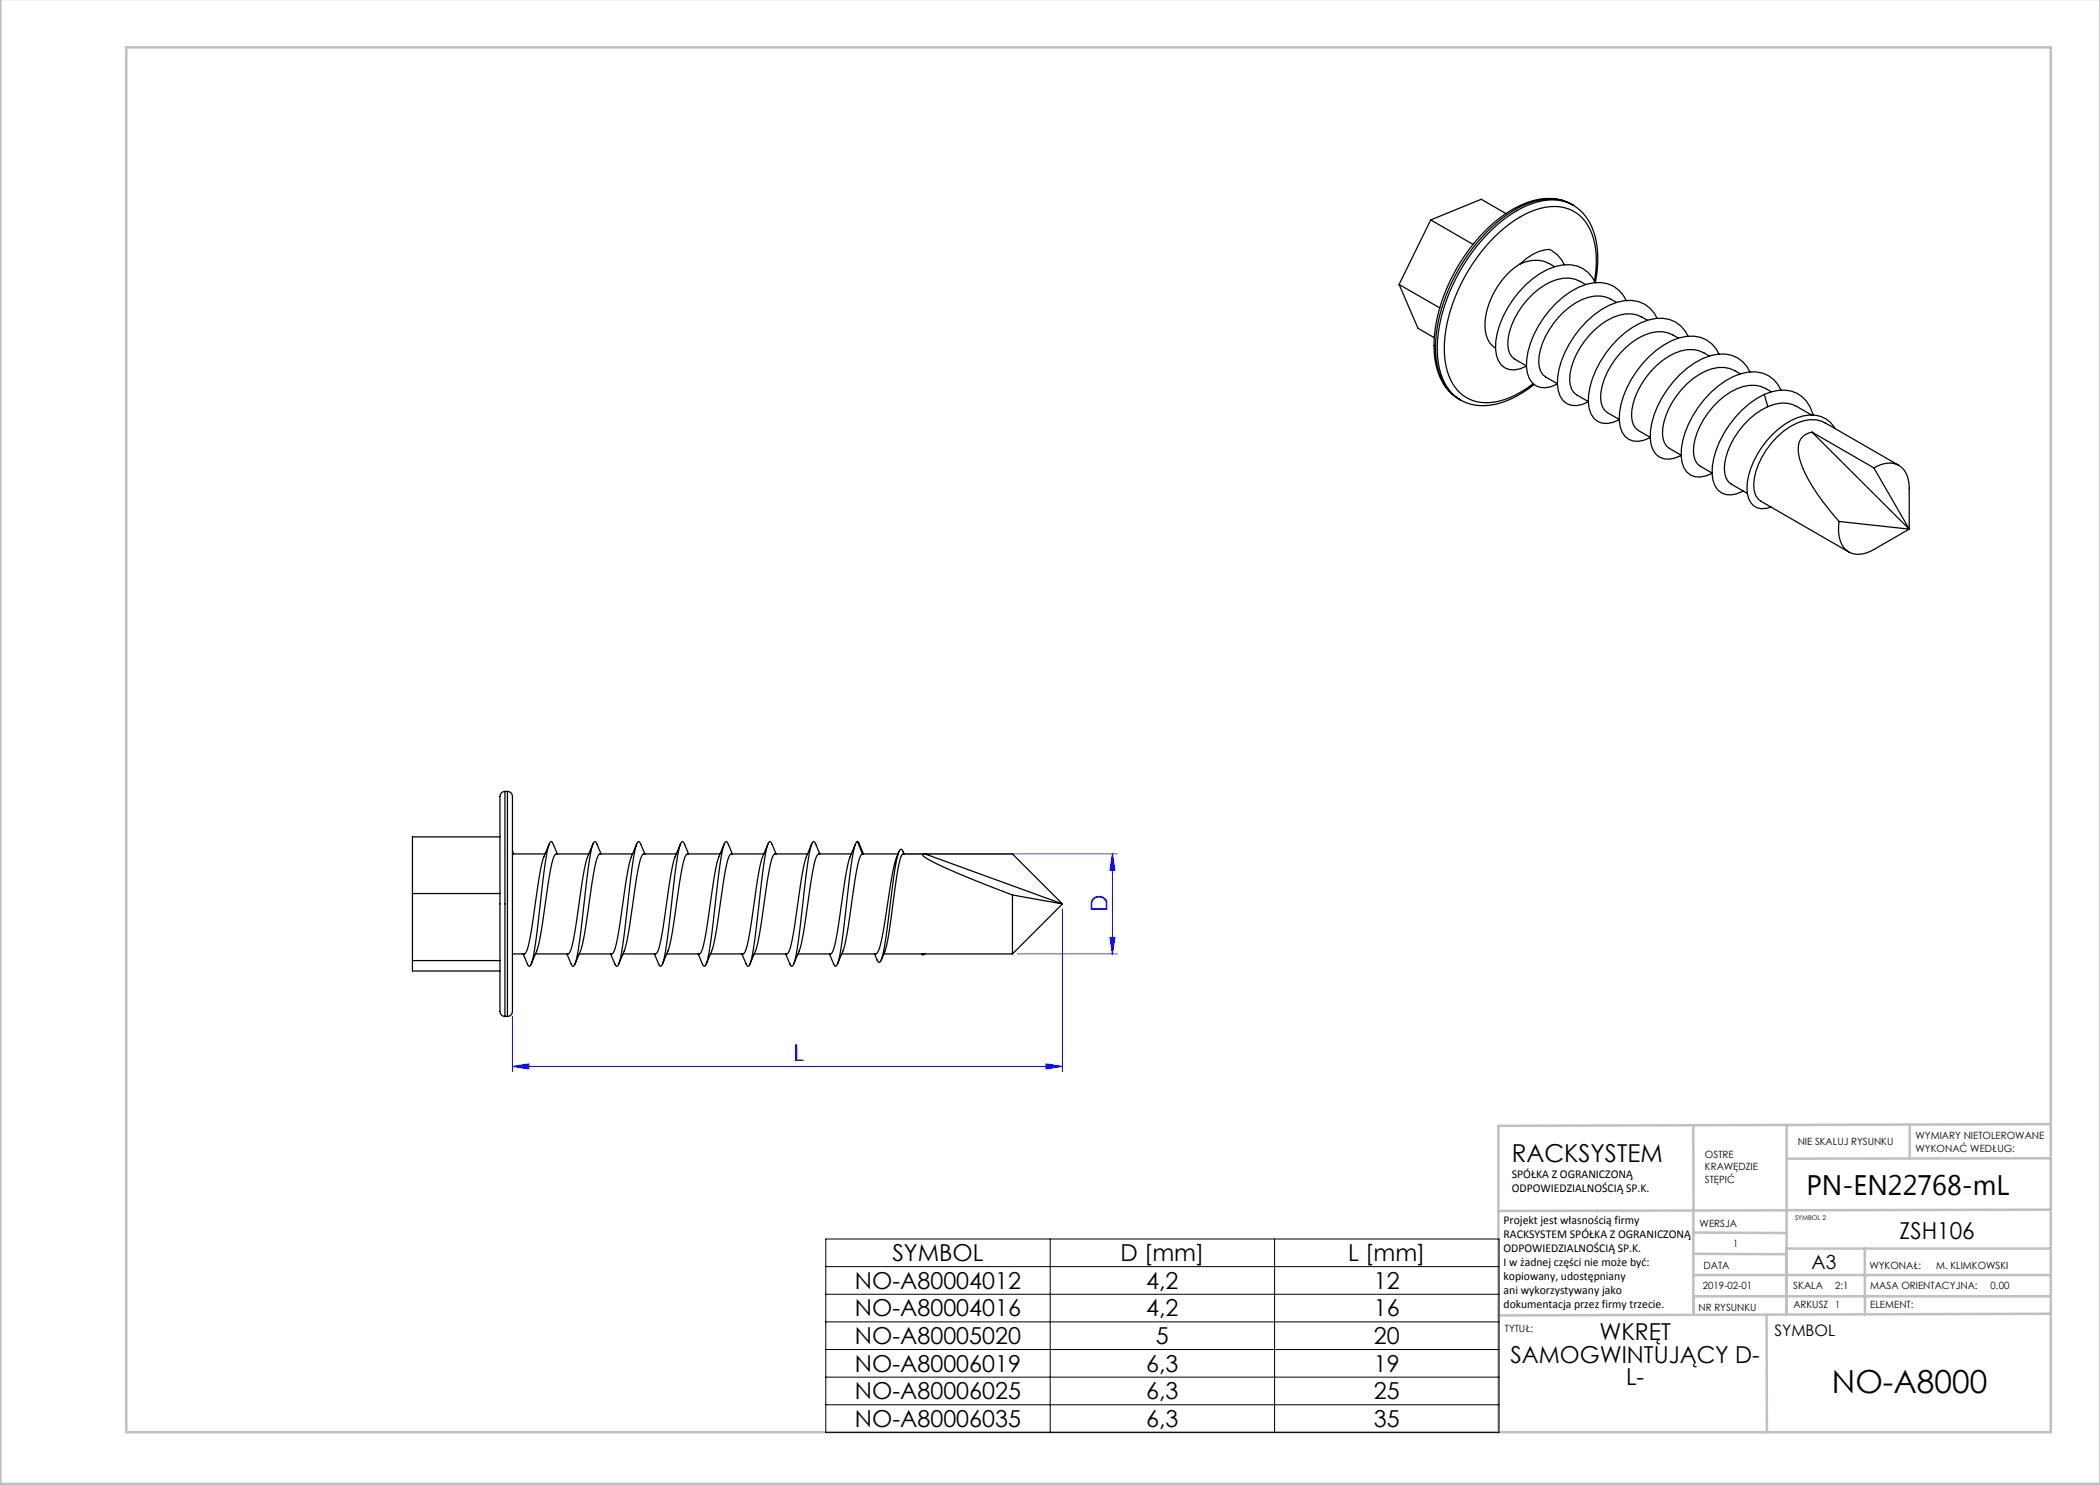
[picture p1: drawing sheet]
<svg xmlns="http://www.w3.org/2000/svg" width="420mm" height="297mm" viewBox="0 0 420 297" stroke-linecap="round" stroke-linejoin="round" font-family="sans-serif">
<path d="M180.9 170.8h42.6M222.5 170.8v20M222.5 170.8l.5 3.3h-1zM203.5 190.8h20M212.5 181.8v32.5M222 187.5h1l-.5 3.3zM102.5 213.3l3.3-.5v1zM102.5 203.3v11M102.5 213.3h110M209.2 212.8l3.3 .5-3.3 .5z" fill="none" stroke="#00f" stroke-width=".2"/>
<g fill="none" stroke="#c0c0c0" stroke-width=".5">
<path d="M.1 -.1v296.9h419.9M25.2 9.5h385v276.9h-385zM338.7 225.2v16.9M357.3 225v37.9M382 225.4v6.3M410.1 224.8l-110.4 .4v61.2M410.1 231.7h-52.8M338.7 259.3h71.5M338.7 255h71.5M338.7 250.8l18.6 .1M338.7 246.5l18.6 .1M338.7 242.1v20.9"/>
<path d="M373 249.7v13.2M410.1 241.9l-110.4 .3M410.2 249.7h-52.9v13.2M353.3 262.9l.1 23.5M410.2 262.7l-110.5 .4"/>
</g>
<path d="M165.2 247.8h134.6v38.7h-134.6zM165.2 253.3h134.6M165.2 258.9h134.6M210 247.8v38.7M254.9 247.8v38.7M165.2 264.4h134.6M165.2 269.9h134.6M165.2 275.4h134.6M165.2 281h134.6" fill="none" stroke="#000" stroke-width=".2"/>
<g fill="#00f">
<path d="M222 187.5h1l-.5 3.3zM222.5 170.8l.5 3.3h-1z"/>
<path d="M102.5 213.3l3.3-.5v1zM209.2 212.8l3.3 .5-3.3 .5z"/>
</g>
<g fill="none" stroke="#000" stroke-width=".25">
<path d="M279.8 56.9l8.2 4.7M279.8 56.9l3.8 8.8 3.3 1.8M286.1 44l8.5 4.9M286.1 44l-6.3 12.9M301.2 42.7l-5-2.8-10.1 4.1M304.1 52.8a15.3 15.3 0 0 0-7 13.3 4.3 4.3 0 0 0 2 3.5M304.1 52.8a6.4 6.4 0 0 1 6.8 .5M304.1 52.8a9.2 9.2 0 0 1 5.8-2.9 5.9 5.9 0 0 1 3 3.1M314.2 40.8a10.9 10.9 0 0 0-10.4 .4 32.7 32.7 0 0 0-14.6 16.8 24.6 24.6 0 0 0-1.7 16 9.6 9.6 0 0 0 4.3 5.8M314.2 40.8a9.8 9.8 0 0 0-8.6-.1 29.8 29.8 0 0 0-13.7 12.8 30.7 30.7 0 0 0-4.7 18.4 10 10 0 0 0 4.9 8.1h-.1M314.2 40.8l.4 .2M314.6 41a10.3 10.3 0 0 1 4.8 8l.1 3.5-.4 4a6.2 6.2 0 0 0-8-3.2 19 19 0 0 0-11.2 11.8 10.1 10.1 0 0 0-.2 7 3.3 3.3 0 0 0 4.3 1.7l1.3-.6-2.4-1.4a3.3 3.3 0 0 1-1.3-3 15.3 15.3 0 0 1 9.9-12.9 6.2 6.2 0 0 1 5.6 1"/>
<path d="M314.6 41a10.1 10.1 0 0 0-9.1 .1 31.1 31.1 0 0 0-14.3 14.6 29.3 29.3 0 0 0-3.5 16.9 9.8 9.8 0 0 0 4.3 7.4M318.9 56.2a16.9 16.9 0 0 0-1.3-11.1 8 8 0 0 0-9.4-3.5 23.9 23.9 0 0 0-12 8.9 33.3 33.3 0 0 0-7.3 19.2 11.6 11.6 0 0 0 3.4 9.1 8.7 8.7 0 0 0 8.7 1.1l3.1-1.4 2.5-1.8M306.8 76.9a16.7 16.7 0 0 1-11 4.2 8.5 8.5 0 0 1-3.8-1.2M323.3 60.5a6.4 6.4 0 0 0-6.9-.6 16 16 0 0 0-8.6 11.4 4.2 4.2 0 0 0 1.3 4.1l2.4 1.4M325.2 60.1a6.1 6.1 0 0 0-7.9-3.2 19 19 0 0 0-11.2 11.7 10.1 10.1 0 0 0-.3 7.1 3.3 3.3 0 0 0 4.4 1.6l1.3-.5M329.5 64.1a6.4 6.4 0 0 0-6.9-.6 16 16 0 0 0-8.6 11.3 4.2 4.2 0 0 0 1.3 4.2l2.4 1.3M331.4 63.7a6.1 6.1 0 0 0-8-3.3 19 19 0 0 0-11.1 11.8 10.1 10.1 0 0 0-.3 7 3.3 3.3 0 0 0 4.4 1.7l1.3-.5M335.7 67.6a6.4 6.4 0 0 0-6.9-.6 16 16 0 0 0-8.6 11.4 4.2 4.2 0 0 0 1.3 4.1l2.4 1.4M337.6 67.3a6.1 6.1 0 0 0-8-3.3 19 19 0 0 0-11.1 11.8 10.1 10.1 0 0 0-.3 7 3.3 3.3 0 0 0 4.4 1.7l1.3-.6M341.9 71.2a6.4 6.4 0 0 0-6.9-.6 16 16 0 0 0-8.6 11.4 4.2 4.2 0 0 0 1.3 4.1l2.3 1.4M343.8 70.8a6.1 6.1 0 0 0-8-3.2 19 19 0 0 0-11.2 11.8 10.1 10.1 0 0 0-.2 7 3.3 3.3 0 0 0 4.4 1.6l1.2-.5M348.1 74.8a6.4 6.4 0 0 0-6.9-.6 16 16 0 0 0-8.6 11.3 4.2 4.2 0 0 0 1.3 4.2l2.3 1.3"/>
<path d="M350 74.4a6.1 6.1 0 0 0-8-3.2 19 19 0 0 0-11.2 11.7 10.1 10.1 0 0 0-.2 7.1 3.3 3.3 0 0 0 4.4 1.6l1.2-.5M352.9 78.9a6.8 6.8 0 0 1 8.4 1.3l.7 1.1 .6 1.7M352.9 78.9a19.8 19.8 0 0 0-10.4 14.4 5.4 5.4 0 0 0 1.8 5.3 4.4 4.4 0 0 0 4.3-.4M352.9 78.9l.7 2.4M354.3 78.4a6.4 6.4 0 0 0-6.9-.6 16 16 0 0 0-8.6 11.3 4.2 4.2 0 0 0 1.3 4.1l2.3 1.4M356.2 78.1a6.2 6.2 0 0 0-8-3.4 19 19 0 0 0-11.2 11.8 10.1 10.1 0 0 0-.2 7 3.3 3.3 0 0 0 4.3 1.7l1.3-.6M353.6 81.3a16 16 0 0 0-8.7 11.4 4.2 4.2 0 0 0 1.3 4.1l3.3 1.9M359.3 81.3a5.8 5.8 0 0 0-5.7 0M359.3 81.3l3 1.7M362.4 86.4a3.3 3.3 0 0 0-2.7 4.3 22.7 22.7 0 0 0 4.5 9.2l3.6 4.4M362.4 86.4l19.4 19.4M362.4 86.4l12.4 7.2"/>
<path d="M365 84.6a6.6 6.6 0 0 0-7 .7 15.8 15.8 0 0 0-7.3 11.7 3.4 3.4 0 0 0 1.5 3.2M365 84.6l14.8 8.5M367 85.7a5.7 5.7 0 0 0-7.5-2.2 17.2 17.2 0 0 0-10.1 14.1 4 4 0 0 0 2 4 4 4 0 0 0 2.8-.2M374.8 93.6a4.7 4.7 0 0 1 5.6 0 5.5 5.5 0 0 1 1.4 4.1v8.1M374.8 93.6l7 12.2M352.2 100.2l17.6 10.2M367.8 104.3a6.1 6.1 0 0 0 1.8 6 4.9 4.9 0 0 0 5.2-.4l7-4.1M367.8 104.3l14 1.5M101 158.3a1.11 1.11 0 0 0-1 1.4v41.8a1.41 1.41 0 0 0 .8 1.8h.2M101 158.3v45M101 158.3h.5M101.5 158.3a1.11 1.11 0 0 1 1 1.4v41.8a1.41 1.41 0 0 1-.8 1.8h-.2"/>
<path d="M101.5 158.3v45M82.5 178.7h17.5M100 167.4h-17.5v26.8h17.5M102.5 170.8h6.5M102.5 170.3l.2 .5M109.9 168.7a24.7 24.7 0 0 0-2.4 9l-.4 3.1a54.6 54.6 0 0 1-1.8 9.5l-.4 .5h-2.4M110.7 168.9l.8 1.9M110.7 168.9l-.5-.6a3.4 3.4 0 0 0-.8 2.4l-1.3 10.1a83.8 83.8 0 0 1-1.8 11.9l-.4 .6-.4-.5M117.8 170.8h-6.6a2.52 2.52 0 0 0-.8 1.9l-1.3 8.1a55.9 55.9 0 0 1-1.8 9.4M118.6 168.8a24.6 24.6 0 0 0-2.4 8.9l-.4 3.1a54.7 54.7 0 0 1-1.7 9.5l-.5 .5h-6.5M119.4 168.9l.8 1.9M119.4 168.9l-.4-.6a3.4 3.4 0 0 0-.9 2.4l-1.3 10.1a83.6 83.6 0 0 1-1.7 11.9l-.5 .6-.2-.2-1-2.3"/>
<path d="M126.5 170.8h-6.5a2.52 2.52 0 0 0-.9 1.9l-1.3 8.1a55.9 55.9 0 0 1-1.7 9.4M127.4 168.8a24.6 24.6 0 0 0-2.4 8.9l-.4 3.1a54.7 54.7 0 0 1-1.8 9.5l-.4 .5h-6.6M128.2 168.9l.8 1.9M128.2 168.9l-.5-.6a3.4 3.4 0 0 0-.8 2.4l-1.3 10.1a83.6 83.6 0 0 1-1.8 11.9l-.4 .6-.3-.2-1-2.3M135.3 170.8h-6.6a2.52 2.52 0 0 0-.8 1.9l-1.3 8.1a55.9 55.9 0 0 1-1.8 9.4M136.1 168.8a24.6 24.6 0 0 0-2.4 8.9l-.4 3.1a54.7 54.7 0 0 1-1.7 9.5l-.5 .5h-6.5M136.9 168.9l.8 1.9M136.9 168.9l-.4-.6a3.4 3.4 0 0 0-.9 2.4l-1.3 10.1a83.7 83.7 0 0 1-1.7 11.9l-.5 .6-.2-.2-1-2.3M144 170.8h-6.5a2.52 2.52 0 0 0-.9 1.9l-1.3 8.1a55.8 55.8 0 0 1-1.7 9.4M144.9 168.8a24.6 24.6 0 0 0-2.4 8.9l-.4 3.1a54.7 54.7 0 0 1-1.8 9.5l-.4 .5h-6.6M145.7 168.9l.8 1.9M145.7 168.9l-.5-.6a3.4 3.4 0 0 0-.8 2.4l-1.3 10.1a83.7 83.7 0 0 1-1.8 11.9l-.4 .6-.3-.2-1-2.3"/>
<path d="M152.8 170.8h-6.6a2.52 2.52 0 0 0-.8 1.9l-1.3 8.1a55.8 55.8 0 0 1-1.8 9.4M153.6 168.8a24.6 24.6 0 0 0-2.4 8.9l-.4 3.1a54.6 54.6 0 0 1-1.7 9.5l-.5 .5h-6.5M154.4 168.9l.8 1.9M154.4 168.9l-.4-.6a3.4 3.4 0 0 0-.9 2.4l-1.3 10.1a83.7 83.7 0 0 1-1.7 11.9l-.5 .6-.2-.2-1-2.3M161.5 170.8h-6.5a2.52 2.52 0 0 0-.9 1.9l-1.3 8.1a55.8 55.8 0 0 1-1.7 9.4M162.4 168.8a24.6 24.6 0 0 0-2.4 8.9l-.4 3.1a54.6 54.6 0 0 1-1.8 9.5l-.4 .5h-6.6M163.2 168.9l.8 1.9M163.2 168.9l-.5-.6a3.4 3.4 0 0 0-.8 2.4l-1.3 10.1a83.8 83.8 0 0 1-1.8 11.9l-.4 .6-.3-.2-1-2.3M170 171.4a89.8 89.8 0 0 0-2.1 12.5l-.9 5a2.52 2.52 0 0 1-.9 1.9h-6.5M170.3 170.8h-6.6a2.52 2.52 0 0 0-.8 1.9l-1.3 8.1a55.9 55.9 0 0 1-1.8 9.4M171 168.9l-1 2.5M171.5 168.3a6 6 0 0 1 1.2 2.5"/>
<path d="M171.5 168.3a3.4 3.4 0 0 0-.9 2.4l-1.3 10.1a83.8 83.8 0 0 1-1.7 11.9l-.5 .6-.4-.5M171.5 168.3l1 2.5M172.5 170.8a2.52 2.52 0 0 0-.9 1.9l-1.3 8.1a55.9 55.9 0 0 1-1.7 9.4M172.5 170.8h7.1M179.8 170.3l-.5 1.2a94.2 94.2 0 0 0-2.4 13.2l-.5 2.9a7.8 7.8 0 0 1-1 3.1l-.2 .1M180.6 170.4l.2 .4M180.6 170.4l-.3-.5h-.2a10.9 10.9 0 0 0-1.2 4.7l-.8 6.2a74.5 74.5 0 0 1-1.9 11.3l-.4 .4-.4-.5M202.5 179a116.9 116.9 0 0 1-17.6-7.6l-.4-.3 .1-.2 .4-.1 27.5 10M202.5 179v11.8M202.5 179l10 1.8M82.5 192.1h17.5M104.6 190.8l.9 2"/>
<path d="M107.3 190.2l-1.1 2.6M116.1 190.2l-1.1 2.6M124.8 190.2l-1.1 2.6M133.6 190.2l-1.1 2.6M142.3 190.2l-1.1 2.6M151.1 190.2l-1.1 2.6M159.8 190.2l-1.1 2.6M165.9 190.8l.8 2M168.3 190.8h6.9M168.6 190.2l-1.1 2.6M174.9 190.8l.5 1.2M176.8 190.8h25.7"/>
<path d="M177 190.3l-.8 1.7M184.3 190.8l.3 .2M184.5 190.8l.1 .2M184.7 190.8l-.1 .2M212.5 180.8l-10-10h-21.9a2.94 2.94 0 0 0-.8 2.2l-.9 5.6a84.5 84.5 0 0 1-1.9 11.7M212.5 180.8l-10 10M101 203.3h.5"/>
</g>
<text font-size="6.3" x="366.4" y="278.5">NO-A8000</text>
<text font-size="5.6" x="361.3" y="239.1">PN-EN22768-mL</text>
<text font-size="4.9" x="302.4" y="232.4">RACKSYSTEM</text>
<g font-size="4.7" fill="#00f">
<text x="221.5" y="182.4" transform="rotate(-90 221.5 182.4)">D</text>
<text x="158.7" y="212.3">L</text>
</g>
<g font-size="4.7">
<text x="379.9" y="247.8">ZSH106</text>
<text x="171" y="257.8">NO-A80004012</text>
<text x="178.5" y="252.2">SYMBOL</text>
<text x="224.1" y="252.2">D [mm]</text>
<text x="229.2" y="257.8">4,2</text>
<text x="269.6" y="252.2">L [mm]</text>
<text x="274.8" y="257.8">12</text>
<text x="171" y="263.3">NO-A80004016</text>
<text x="229.2" y="263.3">4,2</text>
<text x="274.8" y="263.3">16</text>
<text x="171" y="268.8">NO-A80005020</text>
<text x="231.2" y="268.8">5</text>
<text x="274.8" y="268.8">20</text>
<text x="319.9" y="268.1">WKRĘT</text>
<text x="171" y="274.3">NO-A80006019</text>
<text x="229.2" y="274.3">6,3</text>
<text x="274.8" y="274.3">19</text>
<text x="302.1" y="272.6">SAMOGWINTUJĄCY D-</text>
<text x="171" y="279.9">NO-A80006025</text>
<text x="229.2" y="279.9">6,3</text>
<text x="274.8" y="279.9">25</text>
<text x="325.2" y="277.1">L-</text>
<text x="171" y="285.4">NO-A80006035</text>
<text x="229.2" y="285.4">6,3</text>
<text x="274.8" y="285.4">35</text>
</g>
<text font-size="3.9" x="362.3" y="253.8">A3</text>
<text font-size="3.2" x="354.9" y="267.2">SYMBOL</text>
<g font-size="2.4">
<text x="302.4" y="235.6">SPÓŁKA Z OGRANICZONĄ</text>
<text x="302.4" y="238.4">ODPOWIEDZIALNOŚCIĄ SP.K.</text>
<text x="300.7" y="244.7">Projekt jest własnością firmy</text>
<text x="300.7" y="247.5">RACKSYSTEM SPÓŁKA Z OGRANICZONĄ</text>
<text x="300.7" y="250.3">ODPOWIEDZIALNOŚCIĄ SP.K.</text>
<text x="300.7" y="253.1">I w żadnej części nie może być:</text>
<text x="300.7" y="256">kopiowany, udostępniany</text>
<text x="300.7" y="258.8">ani wykorzystywany jako</text>
<text x="300.7" y="261.6">dokumentacja przez firmy trzecie.</text>
</g>
<g font-size="2">
<text x="383.1" y="227.9">WYMIARY NIETOLEROWANE</text>
<text x="341" y="231.6">OSTRE</text>
<text x="359.5" y="228.9">NIE SKALUJ RYSUNKU</text>
<text x="383.1" y="230.4">WYKONAĆ WEDŁUG:</text>
<text x="341" y="234.1">KRAWĘDZIE</text>
<text x="341" y="236.6">STĘPIĆ</text>
<text x="339.9" y="245.4">WERSJA</text>
<text x="346.6" y="249.5">1</text>
<text x="340.6" y="257.7">2019-02-01</text>
<text x="340.7" y="253.8">DATA</text>
<text x="358.7" y="257.7">SKALA</text>
<text x="367" y="257.7">2:1</text>
<text x="373.9" y="253.8">WYKONAŁ:</text>
<text x="374.1" y="257.7">MASA ORIENTACYJNA:</text>
<text x="387.2" y="253.8">M. KLIMKOWSKI</text>
<text x="398.1" y="257.7">0.00</text>
<text x="339.7" y="262.3">NR RYSUNKU</text>
<text x="358.7" y="261.7">ARKUSZ 1</text>
<text x="374.1" y="261.7">ELEMENT:</text>
<text x="301" y="266.4">TYTUŁ:</text>
</g>
<text font-size="1.3" x="359" y="244">SYMBOL 2</text>
</svg>
